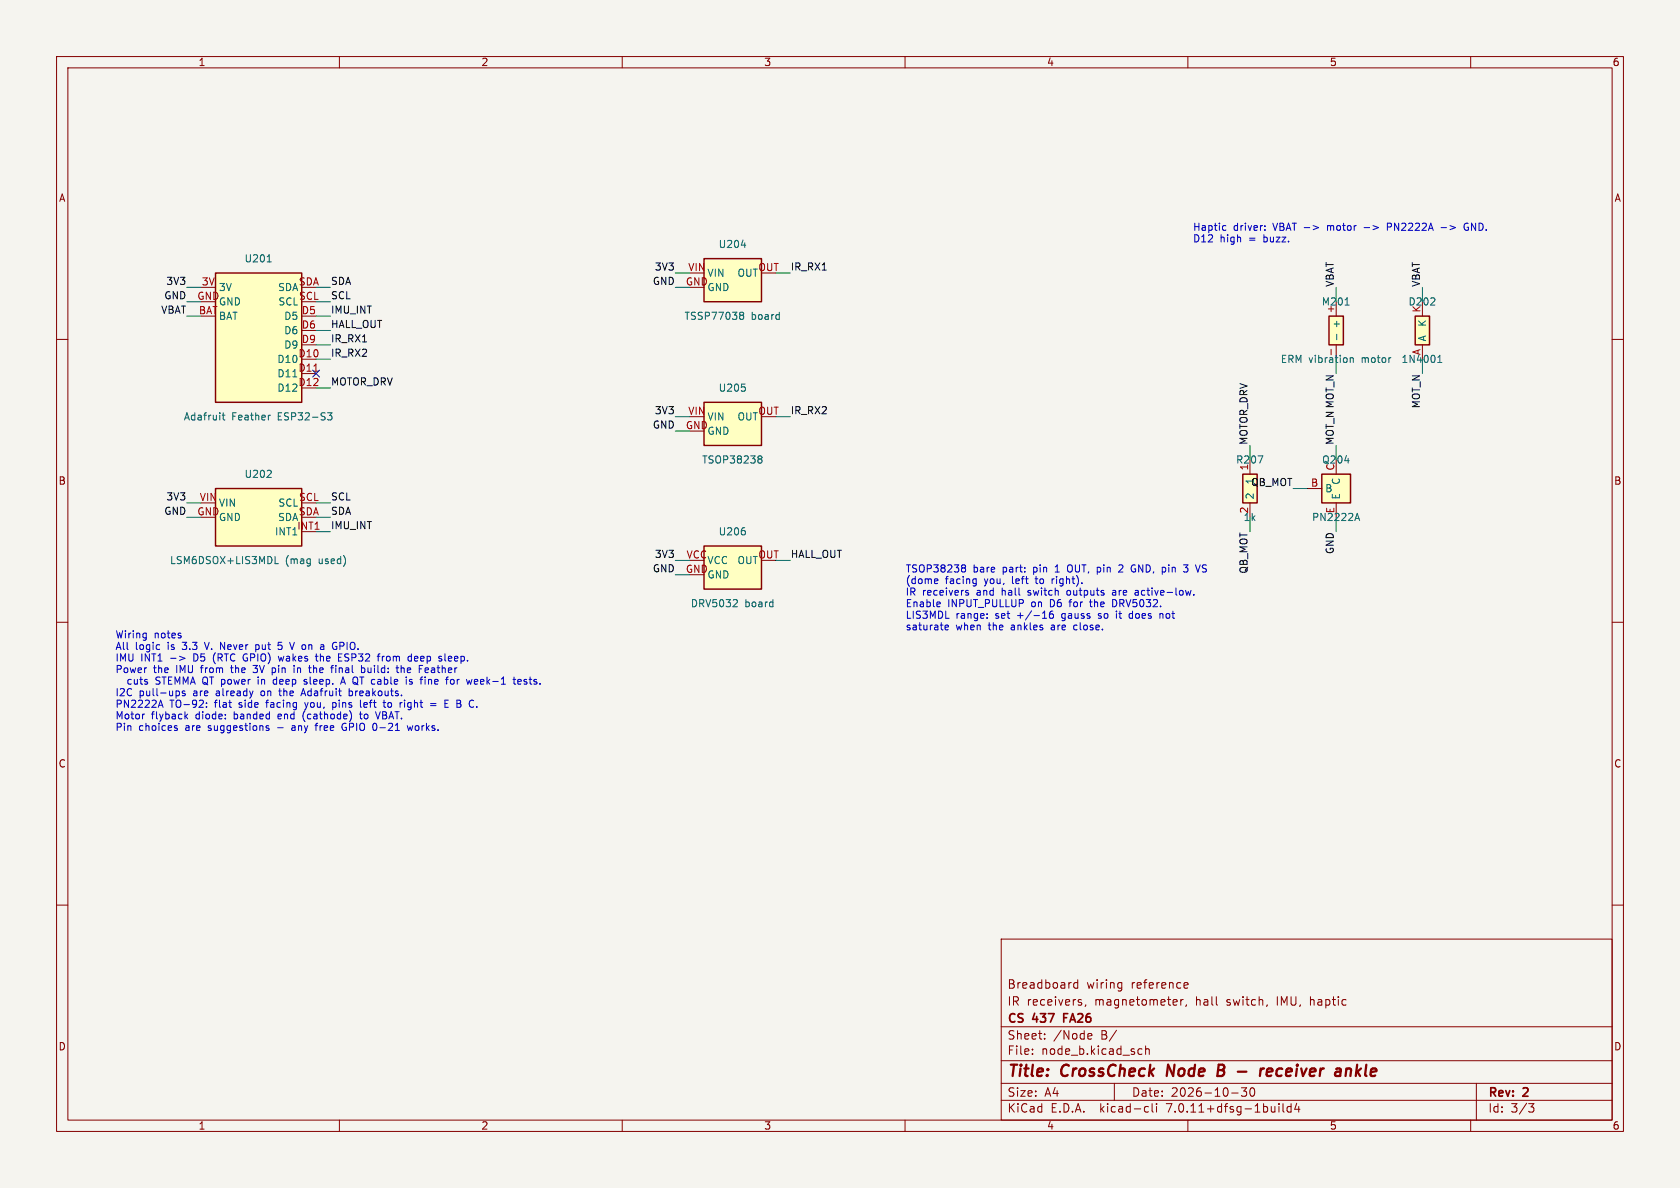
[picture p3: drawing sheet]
(kicad_sch
 (version 20260306)
 (generator "eeschema")
 (generator_version "10.0")
 (paper "A4")
 (title_block
  (title "CrossCheck Node B - receiver ankle")
  (date "2026-10-30")
  (rev "2")
  (company "CS 437 FA26")
  (comment 1 "IR receivers, magnetometer, hall switch, IMU, haptic")
  (comment 2 "Breadboard wiring reference"))
 (lib_symbols
  (symbol "CrossCheck:Diode" (exclude_from_sim no) (in_bom yes) (on_board yes)
   (in_pos_files yes)
   (duplicate_pin_numbers_are_jumpers no)
   (property "Reference" "D" (at 0 3.81 0) (show_name no) (do_not_autoplace no) (effects (font (size 1.27 1.27))))
   (property "Value" "Diode" (at 0 -3.81 0) (show_name no) (do_not_autoplace no) (effects (font (size 1.27 1.27))))
   (property "Footprint" "" (at 0 0 0) (show_name no) (do_not_autoplace no) (hide yes) (effects (font (size 1.27 1.27))))
   (property "Datasheet" "" (at 0 0 0) (show_name no) (do_not_autoplace no) (hide yes) (effects (font (size 1.27 1.27))))
   (property "Description" "" (at 0 0 0) (show_name no) (do_not_autoplace no) (hide yes) (effects (font (size 1.27 1.27))))
   (symbol "Diode_0_1"
    (rectangle (start -1.27 2.54) (end 1.27 -2.54) (stroke (width 0.254) (type default)) (fill (type background))))
   (symbol "Diode_1_1"
    (pin passive line (at 0 -5.08 90) (length 2.54) (name "A" (effects (font (size 1.27 1.27)))) (number "A" (effects (font (size 1.27 1.27)))))
    (pin passive line (at 0 5.08 270) (length 2.54) (name "K" (effects (font (size 1.27 1.27)))) (number "K" (effects (font (size 1.27 1.27))))))
   (embedded_fonts no))
  (symbol "CrossCheck:Feather_ESP32_S3" (exclude_from_sim no) (in_bom yes) (on_board yes)
   (in_pos_files yes)
   (duplicate_pin_numbers_are_jumpers no)
   (property "Reference" "U" (at 0 13.97 0) (show_name no) (do_not_autoplace no) (effects (font (size 1.27 1.27))))
   (property "Value" "Feather_ESP32_S3" (at 0 -11.43 0) (show_name no) (do_not_autoplace no) (effects (font (size 1.27 1.27))))
   (property "Footprint" "" (at 0 0 0) (show_name no) (do_not_autoplace no) (hide yes) (effects (font (size 1.27 1.27))))
   (property "Datasheet" "" (at 0 0 0) (show_name no) (do_not_autoplace no) (hide yes) (effects (font (size 1.27 1.27))))
   (property "Description" "" (at 0 0 0) (show_name no) (do_not_autoplace no) (hide yes) (effects (font (size 1.27 1.27))))
   (symbol "Feather_ESP32_S3_0_1"
    (rectangle (start -7.62 12.7) (end 7.62 -10.16) (stroke (width 0.254) (type default)) (fill (type background))))
   (symbol "Feather_ESP32_S3_1_1"
    (pin passive line (at -10.16 10.16 0) (length 2.54) (name "3V" (effects (font (size 1.27 1.27)))) (number "3V" (effects (font (size 1.27 1.27)))))
    (pin passive line (at -10.16 5.08 0) (length 2.54) (name "BAT" (effects (font (size 1.27 1.27)))) (number "BAT" (effects (font (size 1.27 1.27)))))
    (pin passive line (at 10.16 5.08 180) (length 2.54) (name "D5" (effects (font (size 1.27 1.27)))) (number "D5" (effects (font (size 1.27 1.27)))))
    (pin passive line (at 10.16 2.54 180) (length 2.54) (name "D6" (effects (font (size 1.27 1.27)))) (number "D6" (effects (font (size 1.27 1.27)))))
    (pin passive line (at 10.16 0 180) (length 2.54) (name "D9" (effects (font (size 1.27 1.27)))) (number "D9" (effects (font (size 1.27 1.27)))))
    (pin passive line (at 10.16 -2.54 180) (length 2.54) (name "D10" (effects (font (size 1.27 1.27)))) (number "D10" (effects (font (size 1.27 1.27)))))
    (pin passive line (at 10.16 -5.08 180) (length 2.54) (name "D11" (effects (font (size 1.27 1.27)))) (number "D11" (effects (font (size 1.27 1.27)))))
    (pin passive line (at 10.16 -7.62 180) (length 2.54) (name "D12" (effects (font (size 1.27 1.27)))) (number "D12" (effects (font (size 1.27 1.27)))))
    (pin passive line (at -10.16 7.62 0) (length 2.54) (name "GND" (effects (font (size 1.27 1.27)))) (number "GND" (effects (font (size 1.27 1.27)))))
    (pin passive line (at 10.16 7.62 180) (length 2.54) (name "SCL" (effects (font (size 1.27 1.27)))) (number "SCL" (effects (font (size 1.27 1.27)))))
    (pin passive line (at 10.16 10.16 180) (length 2.54) (name "SDA" (effects (font (size 1.27 1.27)))) (number "SDA" (effects (font (size 1.27 1.27))))))
   (embedded_fonts no))
  (symbol "CrossCheck:Hall_DRV5032" (exclude_from_sim no) (in_bom yes) (on_board yes)
   (in_pos_files yes)
   (duplicate_pin_numbers_are_jumpers no)
   (property "Reference" "U" (at 0 6.35 0) (show_name no) (do_not_autoplace no) (effects (font (size 1.27 1.27))))
   (property "Value" "Hall_DRV5032" (at 0 -3.81 0) (show_name no) (do_not_autoplace no) (effects (font (size 1.27 1.27))))
   (property "Footprint" "" (at 0 0 0) (show_name no) (do_not_autoplace no) (hide yes) (effects (font (size 1.27 1.27))))
   (property "Datasheet" "" (at 0 0 0) (show_name no) (do_not_autoplace no) (hide yes) (effects (font (size 1.27 1.27))))
   (property "Description" "" (at 0 0 0) (show_name no) (do_not_autoplace no) (hide yes) (effects (font (size 1.27 1.27))))
   (symbol "Hall_DRV5032_0_1"
    (rectangle (start -5.08 5.08) (end 5.08 -2.54) (stroke (width 0.254) (type default)) (fill (type background))))
   (symbol "Hall_DRV5032_1_1"
    (pin passive line (at -7.62 0 0) (length 2.54) (name "GND" (effects (font (size 1.27 1.27)))) (number "GND" (effects (font (size 1.27 1.27)))))
    (pin passive line (at 7.62 2.54 180) (length 2.54) (name "OUT" (effects (font (size 1.27 1.27)))) (number "OUT" (effects (font (size 1.27 1.27)))))
    (pin passive line (at -7.62 2.54 0) (length 2.54) (name "VCC" (effects (font (size 1.27 1.27)))) (number "VCC" (effects (font (size 1.27 1.27))))))
   (embedded_fonts no))
  (symbol "CrossCheck:IMU_9DoF" (exclude_from_sim no) (in_bom yes) (on_board yes)
   (in_pos_files yes)
   (duplicate_pin_numbers_are_jumpers no)
   (property "Reference" "U" (at 0 8.89 0) (show_name no) (do_not_autoplace no) (effects (font (size 1.27 1.27))))
   (property "Value" "IMU_9DoF" (at 0 -3.81 0) (show_name no) (do_not_autoplace no) (effects (font (size 1.27 1.27))))
   (property "Footprint" "" (at 0 0 0) (show_name no) (do_not_autoplace no) (hide yes) (effects (font (size 1.27 1.27))))
   (property "Datasheet" "" (at 0 0 0) (show_name no) (do_not_autoplace no) (hide yes) (effects (font (size 1.27 1.27))))
   (property "Description" "" (at 0 0 0) (show_name no) (do_not_autoplace no) (hide yes) (effects (font (size 1.27 1.27))))
   (symbol "IMU_9DoF_0_1"
    (rectangle (start -7.62 7.62) (end 7.62 -2.54) (stroke (width 0.254) (type default)) (fill (type background))))
   (symbol "IMU_9DoF_1_1"
    (pin passive line (at -10.16 2.54 0) (length 2.54) (name "GND" (effects (font (size 1.27 1.27)))) (number "GND" (effects (font (size 1.27 1.27)))))
    (pin passive line (at 10.16 0 180) (length 2.54) (name "INT1" (effects (font (size 1.27 1.27)))) (number "INT1" (effects (font (size 1.27 1.27)))))
    (pin passive line (at 10.16 5.08 180) (length 2.54) (name "SCL" (effects (font (size 1.27 1.27)))) (number "SCL" (effects (font (size 1.27 1.27)))))
    (pin passive line (at 10.16 2.54 180) (length 2.54) (name "SDA" (effects (font (size 1.27 1.27)))) (number "SDA" (effects (font (size 1.27 1.27)))))
    (pin passive line (at -10.16 5.08 0) (length 2.54) (name "VIN" (effects (font (size 1.27 1.27)))) (number "VIN" (effects (font (size 1.27 1.27))))))
   (embedded_fonts no))
  (symbol "CrossCheck:IR_RX_3pin" (exclude_from_sim no) (in_bom yes) (on_board yes)
   (in_pos_files yes)
   (duplicate_pin_numbers_are_jumpers no)
   (property "Reference" "U" (at 0 6.35 0) (show_name no) (do_not_autoplace no) (effects (font (size 1.27 1.27))))
   (property "Value" "IR_RX_3pin" (at 0 -3.81 0) (show_name no) (do_not_autoplace no) (effects (font (size 1.27 1.27))))
   (property "Footprint" "" (at 0 0 0) (show_name no) (do_not_autoplace no) (hide yes) (effects (font (size 1.27 1.27))))
   (property "Datasheet" "" (at 0 0 0) (show_name no) (do_not_autoplace no) (hide yes) (effects (font (size 1.27 1.27))))
   (property "Description" "" (at 0 0 0) (show_name no) (do_not_autoplace no) (hide yes) (effects (font (size 1.27 1.27))))
   (symbol "IR_RX_3pin_0_1"
    (rectangle (start -5.08 5.08) (end 5.08 -2.54) (stroke (width 0.254) (type default)) (fill (type background))))
   (symbol "IR_RX_3pin_1_1"
    (pin passive line (at -7.62 0 0) (length 2.54) (name "GND" (effects (font (size 1.27 1.27)))) (number "GND" (effects (font (size 1.27 1.27)))))
    (pin passive line (at 7.62 2.54 180) (length 2.54) (name "OUT" (effects (font (size 1.27 1.27)))) (number "OUT" (effects (font (size 1.27 1.27)))))
    (pin passive line (at -7.62 2.54 0) (length 2.54) (name "VIN" (effects (font (size 1.27 1.27)))) (number "VIN" (effects (font (size 1.27 1.27))))))
   (embedded_fonts no))
  (symbol "CrossCheck:Motor_ERM" (exclude_from_sim no) (in_bom yes) (on_board yes)
   (in_pos_files yes)
   (duplicate_pin_numbers_are_jumpers no)
   (property "Reference" "M" (at 0 3.81 0) (show_name no) (do_not_autoplace no) (effects (font (size 1.27 1.27))))
   (property "Value" "Motor_ERM" (at 0 -3.81 0) (show_name no) (do_not_autoplace no) (effects (font (size 1.27 1.27))))
   (property "Footprint" "" (at 0 0 0) (show_name no) (do_not_autoplace no) (hide yes) (effects (font (size 1.27 1.27))))
   (property "Datasheet" "" (at 0 0 0) (show_name no) (do_not_autoplace no) (hide yes) (effects (font (size 1.27 1.27))))
   (property "Description" "" (at 0 0 0) (show_name no) (do_not_autoplace no) (hide yes) (effects (font (size 1.27 1.27))))
   (symbol "Motor_ERM_0_1"
    (rectangle (start -1.27 2.54) (end 1.27 -2.54) (stroke (width 0.254) (type default)) (fill (type background))))
   (symbol "Motor_ERM_1_1"
    (pin passive line (at 0 5.08 270) (length 2.54) (name "+" (effects (font (size 1.27 1.27)))) (number "+" (effects (font (size 1.27 1.27)))))
    (pin passive line (at 0 -5.08 90) (length 2.54) (name "-" (effects (font (size 1.27 1.27)))) (number "-" (effects (font (size 1.27 1.27))))))
   (embedded_fonts no))
  (symbol "CrossCheck:NPN" (exclude_from_sim no) (in_bom yes) (on_board yes)
   (in_pos_files yes)
   (duplicate_pin_numbers_are_jumpers no)
   (property "Reference" "Q" (at 0 3.81 0) (show_name no) (do_not_autoplace no) (effects (font (size 1.27 1.27))))
   (property "Value" "NPN" (at 0 -3.81 0) (show_name no) (do_not_autoplace no) (effects (font (size 1.27 1.27))))
   (property "Footprint" "" (at 0 0 0) (show_name no) (do_not_autoplace no) (hide yes) (effects (font (size 1.27 1.27))))
   (property "Datasheet" "" (at 0 0 0) (show_name no) (do_not_autoplace no) (hide yes) (effects (font (size 1.27 1.27))))
   (property "Description" "" (at 0 0 0) (show_name no) (do_not_autoplace no) (hide yes) (effects (font (size 1.27 1.27))))
   (symbol "NPN_0_1"
    (rectangle (start -2.54 2.54) (end 2.54 -2.54) (stroke (width 0.254) (type default)) (fill (type background))))
   (symbol "NPN_1_1"
    (pin passive line (at -5.08 0 0) (length 2.54) (name "B" (effects (font (size 1.27 1.27)))) (number "B" (effects (font (size 1.27 1.27)))))
    (pin passive line (at 0 5.08 270) (length 2.54) (name "C" (effects (font (size 1.27 1.27)))) (number "C" (effects (font (size 1.27 1.27)))))
    (pin passive line (at 0 -5.08 90) (length 2.54) (name "E" (effects (font (size 1.27 1.27)))) (number "E" (effects (font (size 1.27 1.27))))))
   (embedded_fonts no))
  (symbol "CrossCheck:R" (exclude_from_sim no) (in_bom yes) (on_board yes)
   (in_pos_files yes)
   (duplicate_pin_numbers_are_jumpers no)
   (property "Reference" "R" (at 0 3.81 0) (show_name no) (do_not_autoplace no) (effects (font (size 1.27 1.27))))
   (property "Value" "R" (at 0 -3.81 0) (show_name no) (do_not_autoplace no) (effects (font (size 1.27 1.27))))
   (property "Footprint" "" (at 0 0 0) (show_name no) (do_not_autoplace no) (hide yes) (effects (font (size 1.27 1.27))))
   (property "Datasheet" "" (at 0 0 0) (show_name no) (do_not_autoplace no) (hide yes) (effects (font (size 1.27 1.27))))
   (property "Description" "" (at 0 0 0) (show_name no) (do_not_autoplace no) (hide yes) (effects (font (size 1.27 1.27))))
   (symbol "R_0_1"
    (rectangle (start -1.27 2.54) (end 1.27 -2.54) (stroke (width 0.254) (type default)) (fill (type background))))
   (symbol "R_1_1"
    (pin passive line (at 0 5.08 270) (length 2.54) (name "1" (effects (font (size 1.27 1.27)))) (number "1" (effects (font (size 1.27 1.27)))))
    (pin passive line (at 0 -5.08 90) (length 2.54) (name "2" (effects (font (size 1.27 1.27)))) (number "2" (effects (font (size 1.27 1.27))))))
   (embedded_fonts no)))
 (text "TSOP38238 bare part: pin 1 OUT, pin 2 GND, pin 3 VS\n(dome facing you, left to right).\nIR receivers and hall switch outputs are active-low.\nEnable INPUT_PULLUP on D6 for the DRV5032.\nLIS3MDL range: set +/-16 gauss so it does not\nsaturate when the ankles are close."
  (exclude_from_sim no)
  (at 160.02 111.76 0)
  (effects (font (size 1.27 1.27)) (justify left bottom)))
 (text "Wiring notes\nAll logic is 3.3 V. Never put 5 V on a GPIO.\nIMU INT1 -> D5 (RTC GPIO) wakes the ESP32 from deep sleep.\nPower the IMU from the 3V pin in the final build: the Feather\n  cuts STEMMA QT power in deep sleep. A QT cable is fine for week-1 tests.\nI2C pull-ups are already on the Adafruit breakouts.\nPN2222A TO-92: flat side facing you, pins left to right = E B C.\nMotor flyback diode: banded end (cathode) to VBAT.\nPin choices are suggestions - any free GPIO 0-21 works."
  (exclude_from_sim no)
  (at 20.32 129.54 0)
  (effects (font (size 1.27 1.27)) (justify left bottom)))
 (text "Haptic driver: VBAT -> motor -> PN2222A -> GND.\nD12 high = buzz."
  (exclude_from_sim no)
  (at 210.82 43.18 0)
  (effects (font (size 1.27 1.27)) (justify left bottom)))
 (no_connect
  (at 55.88 66.04))
 (wire
  (pts (xy 121.92 76.2) (xy 119.38 76.2))
  (stroke (width 0) (type default)))
 (wire
  (pts (xy 137.16 73.66) (xy 139.7 73.66))
  (stroke (width 0) (type default)))
 (wire
  (pts (xy 35.56 91.44) (xy 33.02 91.44))
  (stroke (width 0) (type default)))
 (wire
  (pts (xy 121.92 73.66) (xy 119.38 73.66))
  (stroke (width 0) (type default)))
 (wire
  (pts (xy 236.22 91.44) (xy 236.22 93.98))
  (stroke (width 0) (type default)))
 (wire
  (pts (xy 55.88 60.96) (xy 58.42 60.96))
  (stroke (width 0) (type default)))
 (wire
  (pts (xy 236.22 81.28) (xy 236.22 78.74))
  (stroke (width 0) (type default)))
 (wire
  (pts (xy 35.56 53.34) (xy 33.02 53.34))
  (stroke (width 0) (type default)))
 (wire
  (pts (xy 55.88 55.88) (xy 58.42 55.88))
  (stroke (width 0) (type default)))
 (wire
  (pts (xy 251.46 63.5) (xy 251.46 66.04))
  (stroke (width 0) (type default)))
 (wire
  (pts (xy 35.56 88.9) (xy 33.02 88.9))
  (stroke (width 0) (type default)))
 (wire
  (pts (xy 236.22 63.5) (xy 236.22 66.04))
  (stroke (width 0) (type default)))
 (wire
  (pts (xy 231.14 86.36) (xy 228.6 86.36))
  (stroke (width 0) (type default)))
 (wire
  (pts (xy 55.88 93.98) (xy 58.42 93.98))
  (stroke (width 0) (type default)))
 (wire
  (pts (xy 251.46 53.34) (xy 251.46 50.8))
  (stroke (width 0) (type default)))
 (wire
  (pts (xy 137.16 99.06) (xy 139.7 99.06))
  (stroke (width 0) (type default)))
 (wire
  (pts (xy 55.88 91.44) (xy 58.42 91.44))
  (stroke (width 0) (type default)))
 (wire
  (pts (xy 35.56 50.8) (xy 33.02 50.8))
  (stroke (width 0) (type default)))
 (wire
  (pts (xy 55.88 68.58) (xy 58.42 68.58))
  (stroke (width 0) (type default)))
 (wire
  (pts (xy 236.22 53.34) (xy 236.22 50.8))
  (stroke (width 0) (type default)))
 (wire
  (pts (xy 121.92 48.26) (xy 119.38 48.26))
  (stroke (width 0) (type default)))
 (wire
  (pts (xy 220.98 81.28) (xy 220.98 78.74))
  (stroke (width 0) (type default)))
 (wire
  (pts (xy 55.88 63.5) (xy 58.42 63.5))
  (stroke (width 0) (type default)))
 (wire
  (pts (xy 55.88 88.9) (xy 58.42 88.9))
  (stroke (width 0) (type default)))
 (wire
  (pts (xy 35.56 55.88) (xy 33.02 55.88))
  (stroke (width 0) (type default)))
 (wire
  (pts (xy 121.92 101.6) (xy 119.38 101.6))
  (stroke (width 0) (type default)))
 (wire
  (pts (xy 137.16 48.26) (xy 139.7 48.26))
  (stroke (width 0) (type default)))
 (wire
  (pts (xy 220.98 91.44) (xy 220.98 93.98))
  (stroke (width 0) (type default)))
 (wire
  (pts (xy 121.92 50.8) (xy 119.38 50.8))
  (stroke (width 0) (type default)))
 (wire
  (pts (xy 55.88 58.42) (xy 58.42 58.42))
  (stroke (width 0) (type default)))
 (wire
  (pts (xy 121.92 99.06) (xy 119.38 99.06))
  (stroke (width 0) (type default)))
 (wire
  (pts (xy 55.88 53.34) (xy 58.42 53.34))
  (stroke (width 0) (type default)))
 (wire
  (pts (xy 55.88 50.8) (xy 58.42 50.8))
  (stroke (width 0) (type default)))
 (label "MOT_N"
  (at 236.22 66.04 270)
  (effects (font (size 1.27 1.27)) (justify right bottom)))
 (label "SCL"
  (at 58.42 88.9 0)
  (effects (font (size 1.27 1.27)) (justify left bottom)))
 (label "VBAT"
  (at 33.02 55.88 180)
  (effects (font (size 1.27 1.27)) (justify right bottom)))
 (label "IR_RX2"
  (at 58.42 63.5 0)
  (effects (font (size 1.27 1.27)) (justify left bottom)))
 (label "GND"
  (at 33.02 91.44 180)
  (effects (font (size 1.27 1.27)) (justify right bottom)))
 (label "HALL_OUT"
  (at 58.42 58.42 0)
  (effects (font (size 1.27 1.27)) (justify left bottom)))
 (label "SDA"
  (at 58.42 50.8 0)
  (effects (font (size 1.27 1.27)) (justify left bottom)))
 (label "GND"
  (at 119.38 76.2 180)
  (effects (font (size 1.27 1.27)) (justify right bottom)))
 (label "3V3"
  (at 119.38 48.26 180)
  (effects (font (size 1.27 1.27)) (justify right bottom)))
 (label "QB_MOT"
  (at 220.98 93.98 270)
  (effects (font (size 1.27 1.27)) (justify right bottom)))
 (label "VBAT"
  (at 236.22 50.8 90)
  (effects (font (size 1.27 1.27)) (justify left bottom)))
 (label "SDA"
  (at 58.42 91.44 0)
  (effects (font (size 1.27 1.27)) (justify left bottom)))
 (label "HALL_OUT"
  (at 139.7 99.06 0)
  (effects (font (size 1.27 1.27)) (justify left bottom)))
 (label "MOT_N"
  (at 251.46 66.04 270)
  (effects (font (size 1.27 1.27)) (justify right bottom)))
 (label "MOTOR_DRV"
  (at 58.42 68.58 0)
  (effects (font (size 1.27 1.27)) (justify left bottom)))
 (label "SCL"
  (at 58.42 53.34 0)
  (effects (font (size 1.27 1.27)) (justify left bottom)))
 (label "VBAT"
  (at 251.46 50.8 90)
  (effects (font (size 1.27 1.27)) (justify left bottom)))
 (label "MOTOR_DRV"
  (at 220.98 78.74 90)
  (effects (font (size 1.27 1.27)) (justify left bottom)))
 (label "IR_RX1"
  (at 139.7 48.26 0)
  (effects (font (size 1.27 1.27)) (justify left bottom)))
 (label "GND"
  (at 236.22 93.98 270)
  (effects (font (size 1.27 1.27)) (justify right bottom)))
 (label "GND"
  (at 119.38 50.8 180)
  (effects (font (size 1.27 1.27)) (justify right bottom)))
 (label "GND"
  (at 33.02 53.34 180)
  (effects (font (size 1.27 1.27)) (justify right bottom)))
 (label "IMU_INT"
  (at 58.42 55.88 0)
  (effects (font (size 1.27 1.27)) (justify left bottom)))
 (label "QB_MOT"
  (at 228.6 86.36 180)
  (effects (font (size 1.27 1.27)) (justify right bottom)))
 (label "3V3"
  (at 119.38 73.66 180)
  (effects (font (size 1.27 1.27)) (justify right bottom)))
 (label "IR_RX1"
  (at 58.42 60.96 0)
  (effects (font (size 1.27 1.27)) (justify left bottom)))
 (label "3V3"
  (at 33.02 50.8 180)
  (effects (font (size 1.27 1.27)) (justify right bottom)))
 (label "3V3"
  (at 33.02 88.9 180)
  (effects (font (size 1.27 1.27)) (justify right bottom)))
 (label "MOT_N"
  (at 236.22 78.74 90)
  (effects (font (size 1.27 1.27)) (justify left bottom)))
 (label "3V3"
  (at 119.38 99.06 180)
  (effects (font (size 1.27 1.27)) (justify right bottom)))
 (label "IR_RX2"
  (at 139.7 73.66 0)
  (effects (font (size 1.27 1.27)) (justify left bottom)))
 (label "GND"
  (at 119.38 101.6 180)
  (effects (font (size 1.27 1.27)) (justify right bottom)))
 (label "IMU_INT"
  (at 58.42 93.98 0)
  (effects (font (size 1.27 1.27)) (justify left bottom)))
 (symbol
  (lib_id "CrossCheck:IR_RX_3pin")
  (at 129.54 50.8 0)
  (unit 1)
  (body_style 1)
  (exclude_from_sim no)
  (in_bom yes)
  (on_board yes)
  (in_pos_files yes)
  (dnp no)
  (property "Reference" "U204" (at 129.54 43.18 0) (show_name no) (do_not_autoplace no) (effects (font (size 1.27 1.27))))
  (property "Value" "TSSP77038 board" (at 129.54 55.88 0) (show_name no) (do_not_autoplace no) (effects (font (size 1.27 1.27))))
  (property "Footprint" "" (at 129.54 50.8 0) (hide yes) (show_name no) (do_not_autoplace no) (effects (font (size 1.27 1.27))))
  (property "Datasheet" "" (at 129.54 50.8 0) (hide yes) (show_name no) (do_not_autoplace no) (effects (font (size 1.27 1.27))))
  (property "Description" "" (at 129.54 50.8 0) (show_name no) (do_not_autoplace no) (effects (font (size 1.27 1.27))))
  (pin "VIN")
  (pin "GND")
  (pin "OUT"))
 (symbol
  (lib_id "CrossCheck:IMU_9DoF")
  (at 45.72 93.98 0)
  (unit 1)
  (body_style 1)
  (exclude_from_sim no)
  (in_bom yes)
  (on_board yes)
  (in_pos_files yes)
  (dnp no)
  (property "Reference" "U202" (at 45.72 83.82 0) (show_name no) (do_not_autoplace no) (effects (font (size 1.27 1.27))))
  (property "Value" "LSM6DSOX+LIS3MDL (mag used)" (at 45.72 99.06 0) (show_name no) (do_not_autoplace no) (effects (font (size 1.27 1.27))))
  (property "Footprint" "" (at 45.72 93.98 0) (hide yes) (show_name no) (do_not_autoplace no) (effects (font (size 1.27 1.27))))
  (property "Datasheet" "" (at 45.72 93.98 0) (hide yes) (show_name no) (do_not_autoplace no) (effects (font (size 1.27 1.27))))
  (property "Description" "" (at 45.72 93.98 0) (show_name no) (do_not_autoplace no) (effects (font (size 1.27 1.27))))
  (pin "VIN")
  (pin "GND")
  (pin "SCL")
  (pin "SDA")
  (pin "INT1"))
 (symbol
  (lib_id "CrossCheck:Feather_ESP32_S3")
  (at 45.72 60.96 0)
  (unit 1)
  (body_style 1)
  (exclude_from_sim no)
  (in_bom yes)
  (on_board yes)
  (in_pos_files yes)
  (dnp no)
  (property "Reference" "U201" (at 45.72 45.72 0) (show_name no) (do_not_autoplace no) (effects (font (size 1.27 1.27))))
  (property "Value" "Adafruit Feather ESP32-S3" (at 45.72 73.66 0) (show_name no) (do_not_autoplace no) (effects (font (size 1.27 1.27))))
  (property "Footprint" "" (at 45.72 60.96 0) (hide yes) (show_name no) (do_not_autoplace no) (effects (font (size 1.27 1.27))))
  (property "Datasheet" "" (at 45.72 60.96 0) (hide yes) (show_name no) (do_not_autoplace no) (effects (font (size 1.27 1.27))))
  (property "Description" "" (at 45.72 60.96 0) (show_name no) (do_not_autoplace no) (effects (font (size 1.27 1.27))))
  (pin "3V")
  (pin "GND")
  (pin "BAT")
  (pin "SDA")
  (pin "SCL")
  (pin "D5")
  (pin "D6")
  (pin "D9")
  (pin "D10")
  (pin "D11")
  (pin "D12"))
 (symbol
  (lib_id "CrossCheck:IR_RX_3pin")
  (at 129.54 76.2 0)
  (unit 1)
  (body_style 1)
  (exclude_from_sim no)
  (in_bom yes)
  (on_board yes)
  (in_pos_files yes)
  (dnp no)
  (property "Reference" "U205" (at 129.54 68.58 0) (show_name no) (do_not_autoplace no) (effects (font (size 1.27 1.27))))
  (property "Value" "TSOP38238" (at 129.54 81.28 0) (show_name no) (do_not_autoplace no) (effects (font (size 1.27 1.27))))
  (property "Footprint" "" (at 129.54 76.2 0) (hide yes) (show_name no) (do_not_autoplace no) (effects (font (size 1.27 1.27))))
  (property "Datasheet" "" (at 129.54 76.2 0) (hide yes) (show_name no) (do_not_autoplace no) (effects (font (size 1.27 1.27))))
  (property "Description" "" (at 129.54 76.2 0) (show_name no) (do_not_autoplace no) (effects (font (size 1.27 1.27))))
  (pin "VIN")
  (pin "GND")
  (pin "OUT"))
 (symbol
  (lib_id "CrossCheck:Hall_DRV5032")
  (at 129.54 101.6 0)
  (unit 1)
  (body_style 1)
  (exclude_from_sim no)
  (in_bom yes)
  (on_board yes)
  (in_pos_files yes)
  (dnp no)
  (property "Reference" "U206" (at 129.54 93.98 0) (show_name no) (do_not_autoplace no) (effects (font (size 1.27 1.27))))
  (property "Value" "DRV5032 board" (at 129.54 106.68 0) (show_name no) (do_not_autoplace no) (effects (font (size 1.27 1.27))))
  (property "Footprint" "" (at 129.54 101.6 0) (hide yes) (show_name no) (do_not_autoplace no) (effects (font (size 1.27 1.27))))
  (property "Datasheet" "" (at 129.54 101.6 0) (hide yes) (show_name no) (do_not_autoplace no) (effects (font (size 1.27 1.27))))
  (property "Description" "" (at 129.54 101.6 0) (show_name no) (do_not_autoplace no) (effects (font (size 1.27 1.27))))
  (pin "VCC")
  (pin "GND")
  (pin "OUT"))
 (symbol
  (lib_id "CrossCheck:NPN")
  (at 236.22 86.36 0)
  (unit 1)
  (body_style 1)
  (exclude_from_sim no)
  (in_bom yes)
  (on_board yes)
  (in_pos_files yes)
  (dnp no)
  (property "Reference" "Q204" (at 236.22 81.28 0) (show_name no) (do_not_autoplace no) (effects (font (size 1.27 1.27))))
  (property "Value" "PN2222A" (at 236.22 91.44 0) (show_name no) (do_not_autoplace no) (effects (font (size 1.27 1.27))))
  (property "Footprint" "" (at 236.22 86.36 0) (hide yes) (show_name no) (do_not_autoplace no) (effects (font (size 1.27 1.27))))
  (property "Datasheet" "" (at 236.22 86.36 0) (hide yes) (show_name no) (do_not_autoplace no) (effects (font (size 1.27 1.27))))
  (property "Description" "" (at 236.22 86.36 0) (show_name no) (do_not_autoplace no) (effects (font (size 1.27 1.27))))
  (pin "C")
  (pin "B")
  (pin "E"))
 (symbol
  (lib_id "CrossCheck:Diode")
  (at 251.46 58.42 0)
  (unit 1)
  (body_style 1)
  (exclude_from_sim no)
  (in_bom yes)
  (on_board yes)
  (in_pos_files yes)
  (dnp no)
  (property "Reference" "D202" (at 251.46 53.34 0) (show_name no) (do_not_autoplace no) (effects (font (size 1.27 1.27))))
  (property "Value" "1N4001" (at 251.46 63.5 0) (show_name no) (do_not_autoplace no) (effects (font (size 1.27 1.27))))
  (property "Footprint" "" (at 251.46 58.42 0) (hide yes) (show_name no) (do_not_autoplace no) (effects (font (size 1.27 1.27))))
  (property "Datasheet" "" (at 251.46 58.42 0) (hide yes) (show_name no) (do_not_autoplace no) (effects (font (size 1.27 1.27))))
  (property "Description" "" (at 251.46 58.42 0) (show_name no) (do_not_autoplace no) (effects (font (size 1.27 1.27))))
  (pin "K")
  (pin "A"))
 (symbol
  (lib_id "CrossCheck:Motor_ERM")
  (at 236.22 58.42 0)
  (unit 1)
  (body_style 1)
  (exclude_from_sim no)
  (in_bom yes)
  (on_board yes)
  (in_pos_files yes)
  (dnp no)
  (property "Reference" "M201" (at 236.22 53.34 0) (show_name no) (do_not_autoplace no) (effects (font (size 1.27 1.27))))
  (property "Value" "ERM vibration motor" (at 236.22 63.5 0) (show_name no) (do_not_autoplace no) (effects (font (size 1.27 1.27))))
  (property "Footprint" "" (at 236.22 58.42 0) (hide yes) (show_name no) (do_not_autoplace no) (effects (font (size 1.27 1.27))))
  (property "Datasheet" "" (at 236.22 58.42 0) (hide yes) (show_name no) (do_not_autoplace no) (effects (font (size 1.27 1.27))))
  (property "Description" "" (at 236.22 58.42 0) (show_name no) (do_not_autoplace no) (effects (font (size 1.27 1.27))))
  (pin "+")
  (pin "-"))
 (symbol
  (lib_id "CrossCheck:R")
  (at 220.98 86.36 0)
  (unit 1)
  (body_style 1)
  (exclude_from_sim no)
  (in_bom yes)
  (on_board yes)
  (in_pos_files yes)
  (dnp no)
  (property "Reference" "R207" (at 220.98 81.28 0) (show_name no) (do_not_autoplace no) (effects (font (size 1.27 1.27))))
  (property "Value" "1k" (at 220.98 91.44 0) (show_name no) (do_not_autoplace no) (effects (font (size 1.27 1.27))))
  (property "Footprint" "" (at 220.98 86.36 0) (hide yes) (show_name no) (do_not_autoplace no) (effects (font (size 1.27 1.27))))
  (property "Datasheet" "" (at 220.98 86.36 0) (hide yes) (show_name no) (do_not_autoplace no) (effects (font (size 1.27 1.27))))
  (property "Description" "" (at 220.98 86.36 0) (show_name no) (do_not_autoplace no) (effects (font (size 1.27 1.27))))
  (pin "1")
  (pin "2")))
